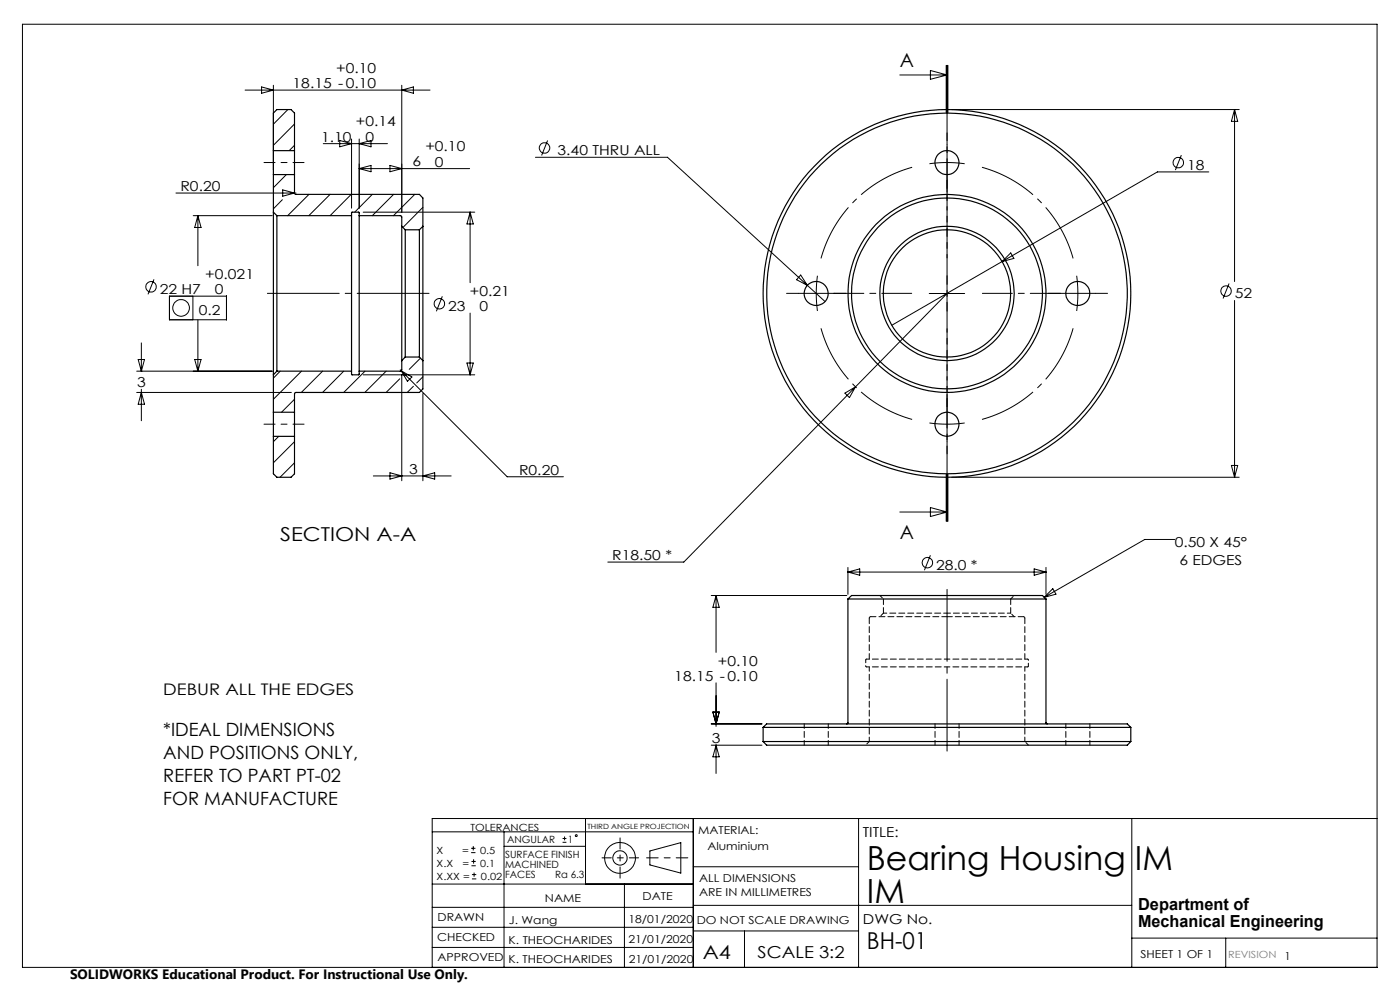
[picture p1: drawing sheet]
<svg xmlns="http://www.w3.org/2000/svg" width="297mm" height="210mm" viewBox="0 0 297 210" stroke-linecap="round" stroke-linejoin="round" font-family="sans-serif">
<g fill="none" stroke="#000" stroke-width=".21">
<path d="M4.8 5.1h287.3v200.1h-287.3zM52 19.1h39.2M55.5 18.4l2.5 .7-2.5 .7zM58 18.1v17.9M85.2 18.1v26.9M85.2 19.1l2.5-.7v1.4zM190.9 15.9h10M197.4 14.9l3.5 1-3.5 .9zM200.7 13.9v10M200.9 13.9v10M201.1 13.9v10M60.7 37l-2.7 2.8"/>
<path d="M61.1 23.2l-3.1 3.1M62.5 26.3l-4.5 4.5M62.5 30.8l-1.2 1.2M68.6 30.5h13.6M72.1 29.8l2.5 .7-2.5 .6zM74.6 29.5v14.7M76.2 29.5v14.7M76.2 35.8h23.4M76.2 35.8l2.5-.7v1.3zM76.2 30.5l2.5-.7v1.3zM82.7 35.1l2.5 .7-2.5 .6zM113.6 33.4h28l33.4 30.6"/>
<path d="M116.2 29.8l-1.3 3.2M201.9 23.2h61M250.6 32.9l-1.3 3.2M256.4 36.5h-10.9l-32.9 19M261.9 23.2v36.5M261.9 23.2l.7 2.5h-1.4zM32.7 59.3l-1.3 3.1M37.3 40.9h25.5M41 45.7h16.7M42 45.7v10.7M42 45.7l.7 2.6h-1.4zM59.9 42.4l-1.9 1.9"/>
<path d="M60 40.3l2.5 .6-2.5 .7zM65.5 41.2l-4.5 4.5M70 41.2l-4.5 4.5M74.5 41.2l-4.5 4.5M74.6 45.7h-.1M77 45h23.7M79 41.2l-3.8 3.8M83.5 41.2l-4.5 4.5M88 41.2l-4.5 4.5M89.7 44l-4.2 4.3M99.7 45v15M99.7 45l.7 2.5h-1.3z"/>
<path d="M169.9 58.3l1.4 2.2-2.3-1.2zM200.9 58.5v7.5M212.6 55.5l-23.4 13.5M212.6 55.5l1.8-1.9 .7 1.2zM29 78.7h28.7M29.3 76.3h1.4l-.7 2.4zM30 78.7h.1M30 72.7v6M35.9 62.8h12.1v5h-12.1zM40.9 62.8v5M41.3 76.3h1.4l-.7 2.4zM42 67.8v10.9"/>
<path d="M59.4 78.7l-1.4 1.5M64 78.7l-6 6M68.4 78.7l-4.5 4.5M72.9 78.7l-4.5 4.5M77 79.5h23.7M77.4 78.7l-4.5 4.5M81.9 78.7l-4.5 4.5M84.9 78.4l22.7 22.7h11.9M85.1 78.7l2.3 1.3-1 .9zM85.2 79.4v22.6M89.2 76l-2.4 2.3M89.7 79.9l-1.3 1.3"/>
<path d="M93.8 62.9l-1.2 3.1M99.1 77h1.3l-.7 2.5zM99.7 66.4v13.1M197.1 62.3h7.5M200.9 62.3l-19.4 19.8M260.7 60.1l-1.2 3.2M261.9 63.7v37.5M29 83.2h32.8M30 82.6v6.6M30 83.2l.7 2.6h-1.4zM59.1 92.6l-1.1 1.1M62.5 84.7l-2.8 2.7"/>
<path d="M62.5 93.7l-4.5 4.5M62.5 98.2l-3.1 3M84.8 80.4l-2.9 2.8M87.7 81.9l-1.3 1.3M89.7 83.5v18.5M179.2 83.4l2.3-1.3-1.3 2.2zM181.5 82.1l-36.4 37.1h-16.2M261.2 98.7h1.4l-.7 2.5zM79.2 101h16.5M82.7 100.3l2.5 .7-2.5 .6zM89.7 101l2.5-.7v1.3zM190.9 108.6h10"/>
<path d="M197.4 107.7l3.5 .9-3.5 1zM197.4 117.8l-1.3 3.2M200.7 100.6v10M200.9 100.6v10M201.1 100.6v10zM201.9 101.2h61M249.2 114.4h-6.3l-21.4 12.3M150.9 126.3h28.7M151.9 126.3v12.1M151.9 126.3l.7 2.5h-1.4zM179.9 120.4v5.7M179.9 121.3h42"/>
<path d="M179.9 121.3l2.5-.6v1.3zM219.4 120.7l2.5 .6-2.5 .7zM221.9 120.4v5.7M223.3 124.9l.7 1.1-2.5 .7zM150.9 153.6h10.7M150.9 158.1h10.7M151.2 151.1h1.4l-.7 2.5zM151.9 144.8v9.3M151.9 158v6.1M151.9 158.1l.7 2.4h-1.4zM91.7 176.5h55.4M99.9 179.9h1"/>
<path d="M100.4 179.5v.9M106.9 176.5v28.7M106.9 179.5h17.3M119.3 178.7h.9M119.3 177.9h.9M119.8 177.4v.9M124.2 173.6v13.9M147.1 173.6v31.6M182.1 173.6v31.6M240.1 173.6v31.6M292.1 173.6h-200.4v31.6M91.7 196.7h55.4"/>
<path d="M91.7 192.5h55.4M91.7 187.5h55.4M99.9 180.9h1M100 183.6h.9M100 182.7h.9M100.1 186.4h.9M100.1 185.5h.9M100.5 182.3v.9M100.6 185.1v.9M132.5 187.5v17.7M137.9 180.5l6.5-1.8v6.5l-6.5-1.7zM147.1 183.9h35"/>
<path d="M147.1 197.5h35M147.1 192h93M157.9 197.5v7.7M240.1 199h52M260 199v6.2M91.7 201h55.4"/>
<circle cx="115.5" cy="31.4" r="1.12"/>
<circle cx="250" cy="34.5" r="1.11"/>
<circle cx="32" cy="60.9" r="1.12"/>
<circle cx="38.4" cy="65.3" r="1.77"/>
<circle cx="93.2" cy="64.4" r="1.11"/>
<circle cx="260.1" cy="61.7" r="1.11"/>
<circle cx="196.7" cy="119.4" r="1.1"/>
<circle cx="122.2" cy="177.3" r=".2"/>
<circle cx="131.5" cy="182" r="1.52"/>
<circle cx="131.5" cy="182" r="3.3"/>
</g>
<path d="M145.9 182h-8.7" fill="none" stroke="#000" stroke-width=".21" stroke-dasharray="15.2 1.3 1.3 1.3" stroke-dashoffset="12.8"/>
<path d="M56 34.5h8.5M56 90h8.5M131.5 177.7v8.6" fill="none" stroke="#000" stroke-width=".21" stroke-dasharray="15.2 1.3 1.3 1.3" stroke-dashoffset="12.9"/>
<path d="M127.7 182h7.8" fill="none" stroke="#000" stroke-width=".21" stroke-dasharray="15.2 1.3 1.3 1.3" stroke-dashoffset="13.3"/>
<path d="M200.9 34.5l-3.7 .2M200.9 34.5l3.8 .2M173.2 62.2l.2 3.8M173.2 62.2l.2-3.7M228.7 62.2l-.3-3.7M228.7 62.2l-.3 3.8M200.9 90l3.8-.3M200.9 90l-3.7-.3" fill="none" stroke="#000" stroke-width=".21" stroke-dasharray="15.2 1.3 1.3 1.3" stroke-linecap="butt"/>
<path d="M193.5 35.5a27.8 27.8 0 0 0-19.3 19.3M227.7 54.8a27.8 27.8 0 0 0-19.4-19.3M174.2 69.6a27.8 27.8 0 0 0 19.3 19.4M208.3 89a27.8 27.8 0 0 0 19.4-19.4" fill="none" stroke="#000" stroke-width=".21" stroke-dasharray="15.2 1.3 1.3 1.3" stroke-dashoffset="2.9" stroke-linecap="butt"/>
<path d="M200.9 13.9v96.7" fill="none" stroke="#000" stroke-width=".21" stroke-dasharray="6.3 1.3 1.3 1.3" stroke-dashoffset=".5"/>
<path d="M91.7 62.2h-35.7M200.9 124.3v35.7" fill="none" stroke="#000" stroke-width=".21" stroke-dasharray="15.2 1.3 1.3 1.3" stroke-dashoffset="-.7"/>
<path d="M200.9 54.7v-16.5M193.4 62.2h-16.5M200.9 69.7v16.5M208.4 62.2h16.5" fill="none" stroke="#000" stroke-width=".21" stroke-dasharray="15.2 1.3 1.3 1.3" stroke-dashoffset="8.9"/>
<g fill="none" stroke="#000" stroke-width=".21" stroke-dasharray="15.2 1.3 1.3 1.3">
<path d="M200.9 34.5v-3.8M200.9 34.5v3.7M200.9 30.7v-2.5M200.9 38.2v2.6M169.4 62.2h-2.5M173.2 62.2h-3.8M173.2 62.2h3.7M176.9 62.2h2.6M224.9 62.2h-2.5M228.7 62.2h3.7M228.7 62.2h-3.8M232.4 62.2h2.6"/>
<path d="M200.9 90v3.7M200.9 90v-3.8M200.9 93.7v2.6M200.9 86.2v-2.5"/>
</g>
<g fill="none" stroke="#000" stroke-width=".25">
<path d="M58 32v5M58 32v-8l.7-.8h3l.8 .8v8M58 37v8M58 37h4.5M58 32h4.5M62.5 32v5M62.5 37v3.9l.2 .3h26.3l.7 .8v6M58 45v34.5M58 45l.7 .7M58.7 45.7v33M58.7 45.7h15.9M74.6 45.7v-.7h1.5l.1 .7"/>
<path d="M74.6 45.7v33M76.2 45.7h8.8l.2 .3v2M76.2 45.7v33M85.2 48v28.5M85.2 48l.8 .7M86 48.7v27M86 48.7h3M89 48.7v27M89.7 48v28.5M89.7 48l-.7 .7M58 79.5v7.9M58.7 78.7l-.7 .8"/>
<path d="M58.7 78.7h15.9M74.6 78.7l.1 .8h1.4l.1-.8M85.2 76.5v1.9l-.2 .3h-8.8M86 75.7l-.8 .8M86 75.7h3M89 75.7l.7 .8M89.7 76.5v6l-.7 .7h-26.3l-.2 .3v3.9M58 87.4v5.2M58 92.6v7.9l.7 .7h3l.8-.7v-7.9M58 87.4h4.5M58 92.6h4.5M62.5 87.4v5.2"/>
<path d="M179.9 127.1v26.3l-.3 .2M179.9 127.1h42M179.9 127.1l.8-.8h40.5l.7 .8M221.9 127.1v26.2l.3 .3M161.9 154.3l.7-.7h76.5l.8 .7M161.9 154.3h78M161.9 157.3h78M161.9 157.3l.7 .8h76.5l.8-.8M161.9 154.3v3M239.9 154.3v3"/>
<circle cx="200.9" cy="34.5" r="2.55"/>
<circle cx="173.1" cy="62.3" r="2.54"/>
<circle cx="200.9" cy="62.2" r="14.2"/>
<circle cx="200.9" cy="62.2" r="21"/>
<circle cx="200.9" cy="62.3" r="13.5"/>
<circle cx="200.9" cy="62.3" r="20.3"/>
<circle cx="200.9" cy="62.2" r="39"/>
<circle cx="200.9" cy="62.2" r="38.3"/>
<circle cx="228.7" cy="62.2" r="2.55"/>
<circle cx="200.9" cy="90" r="2.56"/>
</g>
<path d="M183.7 140v1.3M183.8 139.8h17.1M200.9 139.8h17.1M183.8 141.5h17.1M200.9 141.5h17.1M218.2 141.3v-1.3" fill="none" stroke="#000" stroke-width=".21" stroke-dasharray="1.3 .6" stroke-dashoffset=".7"/>
<path d="M200.9 130.8h-16.2M217.1 130.8h-16.2" fill="none" stroke="#000" stroke-width=".21" stroke-dasharray="1.3 .6" stroke-dashoffset=".2"/>
<path d="M200.9 130.1h-13.5M214.4 130.1h-13.5" fill="none" stroke="#000" stroke-width=".21" stroke-dasharray="1.3 .6" stroke-dashoffset=".6"/>
<path d="M170.6 153.5v4.5M175.7 158v-4.5M184.4 141.5v15.8M198.4 153.5v4.5M203.5 158v-4.5M217.4 157.3v-15.8M226.1 153.5v4.5M231.2 158v-4.5" fill="none" stroke="#000" stroke-width=".21" stroke-dasharray="1.3 .6" stroke-dashoffset=".3"/>
<path d="M186.7 126.3l.7 .8M187.4 130.1l-.7 .7M214.4 127.1l.8-.8M215.2 130.8l-.8-.7M184.4 157.3l-.7 .7M218.2 158l-.8-.7" fill="none" stroke="#000" stroke-width=".21" stroke-dasharray="1.3 .6" stroke-dashoffset=".5"/>
<path d="M183.8 139.8l-.1 .2M184.7 130.8l-.3 .3M217.4 131.1l-.3-.3M218.2 140l-.2-.2M183.7 141.3l.1 .2M218 141.5l.2-.2" fill="none" stroke="#000" stroke-width=".21" stroke-dasharray="1.3 .6"/>
<path d="M184.4 131.1v8.7M187.4 127.1v3M214.4 130.1v-3M217.4 139.8v-8.7" fill="none" stroke="#000" stroke-width=".21" stroke-dasharray="1.3 .6" stroke-dashoffset=".1"/>
<g font-size="7.1">
<text x="183.9" y="184.5">Bearing Housing IM</text>
<text x="183.9" y="191.5">IM</text>
</g>
<text font-size="4.9" x="183.9" y="201.4">BH-01</text>
<g font-size="4.1">
<text x="190.9" y="14.3">A</text>
<text x="59.4" y="114.7">SECTION A-A</text>
<text x="190.9" y="114.4">A</text>
<text x="149.1" y="203.3">A4</text>
</g>
<g font-size="3.9">
<text x="34.6" y="156">*IDEAL DIMENSIONS</text>
<text x="34.6" y="160.9">AND POSITIONS ONLY,</text>
<text x="34.6" y="165.8">REFER TO PART PT-02</text>
<text x="34.6" y="170.7">FOR MANUFACTURE</text>
</g>
<g font-size="3.5">
<text x="241.4" y="193.1">Department of</text>
<text x="241.4" y="196.6">Mechanical Engineering</text>
<text x="160.7" y="203.2">SCALE 3:2</text>
</g>
<text font-size="3.4" x="34.6" y="147.3">DEBUR ALL THE EDGES</text>
<g font-size="2.9">
<text x="71.3" y="15.4">+0.10</text>
<text x="62.1" y="18.6">18.15 -0.10</text>
<text x="75.5" y="26.8">+0.14</text>
<text x="68.1" y="30">1.10</text>
<text x="77.5" y="30.1">0</text>
<text x="87.5" y="35.3">6</text>
<text x="90.2" y="32.1">+0.10</text>
<text x="92.3" y="35.4">0</text>
<text x="118.3" y="32.9">3.40 THRU ALL</text>
<text x="38.3" y="40.5">R0.20</text>
<text x="251.8" y="36">18</text>
<text x="43.6" y="59.2">+0.021</text>
<text x="33.9" y="62.4">22 H7</text>
<text x="45.6" y="62.4">0</text>
<text x="95.1" y="65.9">23</text>
<text x="99.7" y="62.8">+0.21</text>
<text x="101.7" y="66">0</text>
<text x="261.9" y="63.3">52</text>
<text x="42.2" y="66.9">0.2</text>
<text x="29.1" y="82.1">3</text>
<text x="86.8" y="100.5">3</text>
<text x="110.1" y="100.7">R0.20</text>
<text x="129.9" y="118.8">R18.50 *</text>
<text x="249.2" y="115.9">0.50 X 45°</text>
<text x="250.2" y="119.9">6 EDGES</text>
<text x="198.6" y="120.9">28.0 *</text>
<text x="152.3" y="141.2">+0.10</text>
<text x="143.1" y="144.4">18.15 -0.10</text>
<text x="151" y="157.6">3</text>
<text x="183" y="177.5">TITLE:</text>
<text x="183.1" y="196">DWG No.</text>
<text x="14.9" y="207.6">SOLIDWORKS Educational Product. For Instructional Use Only.</text>
</g>
<g font-size="2.3">
<text x="148.1" y="177">MATERIAL:</text>
<text x="150.1" y="180.4">Aluminium</text>
<text x="115.6" y="191.3">NAME</text>
<text x="136.3" y="191">DATE</text>
<text x="148.3" y="187.1">ALL DIMENSIONS</text>
<text x="148.3" y="190.1">ARE IN MILLIMETRES</text>
<text x="92.8" y="195.5">DRAWN</text>
<text x="107.9" y="196">J. Wang</text>
<text x="133.3" y="195.8">18/01/2020</text>
<text x="147.8" y="195.9">DO NOT SCALE DRAWING</text>
<text x="92.8" y="199.5">CHECKED</text>
<text x="92.8" y="203.9">APPROVED</text>
<text x="107.9" y="200.2">K. THEOCHARIDES</text>
<text x="133.3" y="200.1">21/01/2020</text>
<text x="242" y="203.2">SHEET 1 OF 1</text>
<text x="272.5" y="203.7">1</text>
<text x="107.9" y="204.3">K. THEOCHARIDES</text>
<text x="133.4" y="204.3">21/01/2020</text>
</g>
<g font-size="2.1">
<text x="99.8" y="176.2">TOLERANCES</text>
<text x="107.6" y="178.8">ANGULAR</text>
<text x="120.5" y="178.8">1</text>
<text x="92.6" y="181.1">X</text>
<text x="92.6" y="183.9">X.X</text>
<text x="98" y="181.1">=</text>
<text x="98.1" y="183.9">=</text>
<text x="101.8" y="181.1">0.5</text>
<text x="101.9" y="183.9">0.1</text>
<text x="107.2" y="182">SURFACE FINISH</text>
<text x="107.2" y="184.1">MACHINED</text>
<text x="92.6" y="186.7">X.XX =</text>
<text x="102" y="186.7">0.02</text>
<text x="107.2" y="186.2">FACES</text>
<text x="117.8" y="186.2">Ra 6.3</text>
</g>
<text font-size="2.1" fill="#808080" x="260.6" y="203.2">REVISION</text>
<text font-size="1.5" x="124.6" y="175.8">THIRD ANGLE PROJECTION</text>
</svg>
